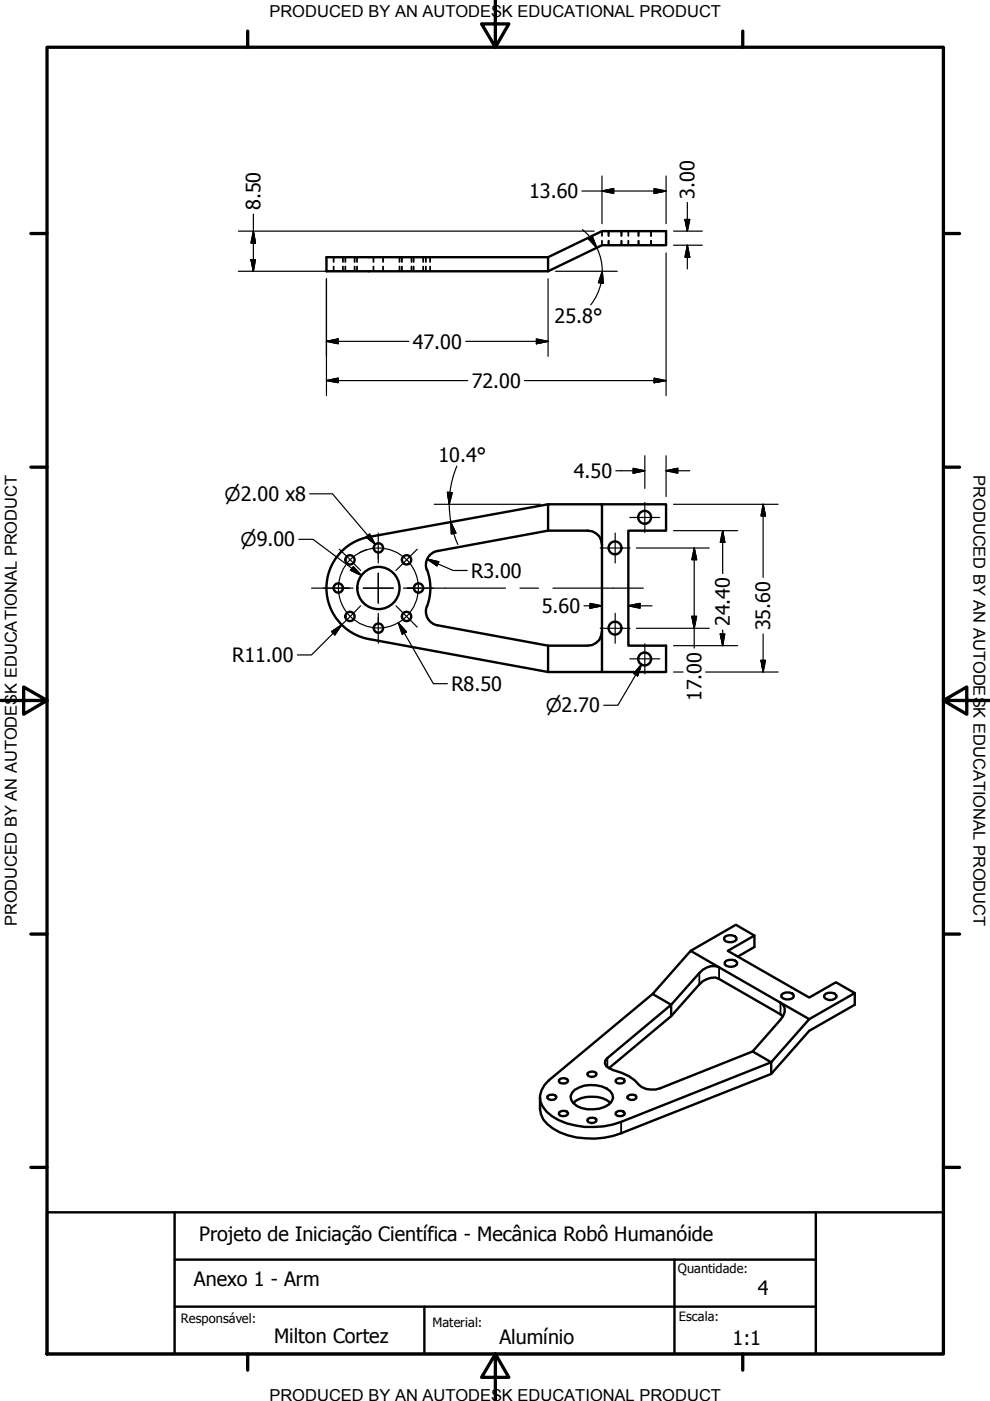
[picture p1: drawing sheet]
<svg xmlns="http://www.w3.org/2000/svg" width="210mm" height="297mm" viewBox="0 0 210 297" stroke-linecap="round" stroke-linejoin="round" font-family="sans-serif">
<!-- layer: Hidden (ANSI) -->
<g fill="none" stroke="#000" stroke-width=".38">
<path d="M70.7 54.5v1M70.7 56.5v1M72.7 54.5v1M72.7 56.5v1M73.2 54.5v1M73.2 56.5v1M75.2 54.5v1M75.2 56.5v1M75.7 54.5v1M75.7 56.5v1M79.2 54.5v1M79.2 56.5v1"/>
<path d="M81.2 54.5v1M81.2 56.5v1M84.7 54.5v1M84.7 56.5v1M85.2 54.5v1M85.2 56.5v1M87.2 54.5v1M87.2 56.5v1M87.7 54.5v1M87.7 56.5v1M89.7 54.5v1M89.7 56.5v1"/>
<path d="M90.3 54.5v1M90.3 56.5v1M91.2 54.5v1M91.2 56.5v1M127.6 49v1M127.6 51v1M129 49v1M129 51v1M131.8 49v1M131.8 51v1M133.2 49v1M133.2 51v1"/>
<path d="M135.4 49v1M135.4 51v1M138 49v1M138 51v1"/>
</g>
<!-- layer: Visible (ANSI) -->
<g fill="none" stroke="#000" stroke-width=".51">
<path d="M69.2 54.5h47v3h-47zM116.2 54.5l11.4-5.5h13.6v3h-13.6l-11.4 5.5M116.2 112.5l-23.4 4.3a3 3 0 0 0-2.3 4M116.2 106.9l-38 6.9a11 11 0 0 0-9 10.9 11 11 0 0 0 9 10.8l38 7M127.6 115.5a2.95 2.95 0 0 0-3-3h-8.4v-5.6h11.4v27M127.6 106.9h13.6v5.6h-8v24.4h8v5.6h-13.6M79.2 133.2a.98 .98 0 0 1 1.4-.9 .98 .98 0 0 1 .3 1.6 .98 .98 0 0 1-1.6-.3l-.1-.4M90.5 128.6a3 3 0 0 0 2.3 4l23.4 4.3M90.5 120.8a11 11 0 0 1 0 7.8M116.2 136.9h8.4a3 3 0 0 0 3-3v8.6h-11.4zM153.5 198.8a1.84 1.84 0 0 1 2.6 0v.4a1.84 1.84 0 0 1-2.6 0zM160 198.4v2.4l-3.5 2"/>
<path d="M138.4 210.7l-22 18.3M146.4 201.6l6.1 3.5a3.5 3.5 0 0 0-4.2 1.2l-6 6.7-3.9-2.3zM146.4 201.6l9.6-5.5 4 2.3-5.7 3.2 17.3 9.9 5.6-3.2 4 2.3-9.6 5.5M148.3 208.7l-6 6.7M152.5 205.1l19.1 11-8.1 9.1-3.9-2.3 5.9-6.7M152.5 207.6l13 7.5M154 203.7a1.95 1.95 0 0 1 2.3 .3v.5a1.84 1.84 0 0 1-2.6 0v-.5zM165.7 210.9a1.84 1.84 0 0 1 2.6 0v.5a1.84 1.84 0 0 1-2.6 0zM175.1 210.7a1.84 1.84 0 0 1 2.3 .4v.3a1.7 1.7 0 0 1-2.6 0v-.3zM181.2 210.6v2.4l-9.6 5.6-8.1 9.1M114.5 235.1a5 5 0 0 0 2.7 4.2 17.2 17.2 0 0 0 14.5 1M116.1 232.4a1.36 1.36 0 0 1 1.9 .1 1.09 1.09 0 0 1-.9 .8 1.09 1.09 0 0 1-1.1-.6z"/>
<path d="M118.6 228.9a1.29 1.29 0 0 1 1.9 .2 1.11 1.11 0 0 1-2 .2zM118.6 235.8a1.29 1.29 0 0 1 1.9 .2 1.11 1.11 0 0 1-2 .2zM121.5 233.9a6.5 6.5 0 0 1 7.9 0M121.9 231.1a6.7 6.7 0 0 1 7.5 .3 1.72 1.72 0 0 1-.3 2.8 7.1 7.1 0 0 1-6.8 .3 1.96 1.96 0 0 1-.4-3.4zM124.6 227.5a1.36 1.36 0 0 1 1.9 .1 1.09 1.09 0 0 1-.9 .8 1.09 1.09 0 0 1-1.1-.6zM124.6 237.3a1.36 1.36 0 0 1 1.9 .1 1.09 1.09 0 0 1-.9 .7 1.09 1.09 0 0 1-1.1-.5zM128.8 224.3l13.5-11.3v2.4l-13.2 11.1M130 226.9a9.5 9.5 0 0 1 5.5 3.1M130.6 228.9a1.23 1.23 0 0 1 1.9 .2l-.1 .3a1.36 1.36 0 0 1-1.9-.1zM130.6 235.8a1.23 1.23 0 0 1 1.9 .2l-.1 .3a1.36 1.36 0 0 1-1.9-.1zM133.1 232.4a1.29 1.29 0 0 1 1.8 .1v.4a1.29 1.29 0 0 1-1.9-.2zM159.6 222.9l-19.6 7.8"/>
<circle cx="74.2" cy="118.7" r=".98"/>
<circle cx="80.2" cy="116.2" r=".98"/>
<circle cx="86.2" cy="118.7" r=".98"/>
<circle cx="130.4" cy="116.2" r="1.37"/>
<circle cx="136.7" cy="109.7" r="1.37"/>
<circle cx="71.7" cy="124.7" r=".98"/>
<circle cx="74.2" cy="130.7" r=".98"/>
<circle cx="80.2" cy="124.7" r="4.5"/>
<circle cx="86.2" cy="130.7" r=".98"/>
<circle cx="88.7" cy="124.7" r=".98"/>
<circle cx="130.4" cy="133.2" r="1.37"/>
<circle cx="136.7" cy="139.7" r="1.37"/>
</g>
<!-- layer: Visible Narrow (ANSI) -->
<path d="M148.3 206.3v2.4M152.5 205.1v2.5M165.5 212.6v2.5M128.8 224.3v1.9M131.7 237.9v2.4" fill="none" stroke="#000" stroke-width=".38"/>
<path d="M152.5 207.6a3.6 3.6 0 0 0-4.2 1.1M165.5 212.6a1.9 1.9 0 0 1 .6 2.8l-.6 .8M165.5 215.1l.5 .4M114.5 232.6v2.5M116.4 229a4.2 4.2 0 0 0-.5 6.7 13.7 13.7 0 0 0 10.1 3.2l2-.1 1.9-.4 1.8-.5 31.8-12.7v2.5l-31.8 12.6M128.8 224.3l-.5 .5v.7l.2 .5 1.5 .9M135.5 230a4.3 4.3 0 0 0 4.5 .7" fill="none" stroke="#000" stroke-width=".51"/>
<!-- layer: Border (ANSI) -->
<g fill="none" stroke="#000" stroke-width=".7">
<path d="M10 10h190v277.1h-190zM52.5 6.6v3.4M105 0v10l-2.9-4.9h5.8l-2.9 4.9M157.5 6.6v3.4M6.5 49.5h3.5M200 49.5h3.5M6.5 99h3.5M200 99h3.5M0 148.5h10l-5-2.8v5.7l5-2.9M200 148.5l5 2.9v-5.7l-5 2.8h10M6.5 198h3.5M200 198h3.5"/>
<path d="M6.5 247.5h3.5M200 247.5h3.5M52.5 287.1v3.4M105 287.1l2.9 4.9h-5.8l2.9-4.9v9.9M157.5 287.1v3.4"/>
</g>
<!-- layer: Title (ANSI) -->
<path d="M10 257h190v30.1h-190zM37 257v30.1M173 257v30.1M37 277h136M37 267.1h136M90 277v10.1M143 267.1v20" fill="none" stroke="#000" stroke-width=".51"/>
<!-- layer: Dimension (ANSI) -->
<g fill="none" stroke="#000" stroke-width=".25">
<path d="M127.6 37.3v10.1M138.7 40l2.5 .5-2.5 .5zM141.2 37.3v10.1M50.5 49h75.5M50.5 57.5h26.1M53.2 55h1l-.5 2.5zM53.7 49l.5 2.5h-1zM53.7 45.4v12.1M69.2 59.1v24.8M116.2 59.1v16.5M117.8 57.5h13.1M123.4 40.5h17.8"/>
<path d="M123.5 48.7l1.7 1.7M124.8 50.7l.8-.5 1 2.4zM125.2 50.4a11.6 11.6 0 0 1 2.4 5.7l.1 1.4M127.6 40.5l2.5-.5v1zM127.7 57.5l.2 2.6-1-.2zM127.7 57.5l-.3 2.5M141.2 53.6v30.3M142.8 52h6.1M142.8 49h6.1M145.2 46.5h1l-.5 2.5zM145.7 52l.5 2.5h-1zM145.7 42.9v6.1"/>
<path d="M145.7 52v5M69.2 72.4l2.5-.5v1zM69.2 72.4h17.5M98.7 72.4h17.5M113.7 71.9l2.5 .5-2.5 .5zM127.4 60l-.7 2.1-1.5 2.5M69.2 80.7l2.5-.5v.9zM69.2 80.7h30M96.9 98.8a21 21 0 0 0-1.5 5.6M111.2 80.7h30M130.6 99.8h6.1M134.2 99.3l2.5 .5-2.5 .5z"/>
<path d="M136.7 96.6v7M138.7 80.2l2.5 .5-2.5 .4zM141.2 99.8l2.5-.5v1zM141.2 96.6v8.7M141.2 99.8h5M63.4 114.3h3l10.2 7.7M90.6 118.5l2.4 .6-.4 .9zM90.6 118.5l5.5 2.5h3M92.1 106.9h22.5M94.9 104.4h1l-.7 2.5zM95.2 106.9l.3 3.2 .7 3M95.4 104.4l-.2 2.5"/>
<path d="M95.6 110.7l1 2.3-.9 .2zM96.2 113.1l.9 2.3M134.9 116.2h15.5M142.8 106.9h22.2M142.8 112.5h13.6M147.2 116.2l.5 2.5h-1zM147.2 116.2v21.2M153.2 112.5l.5 2.5h-1zM153.2 112.5v9.1M161.8 106.9l.5 2.5h-.9zM161.8 106.9v15.5M70.3 133.9l2.2-1.5-1.5 2.2z"/>
<path d="M72.5 132.4l-6.5 6.5h-2.9M74.9 120.1l1.7 1.9-2.3-1.1zM84.5 132.1l1.7 1.9-.9 .5zM84.5 132.1l7.4 12.9h3M123.8 128.4h3.8M125.1 127.9l2.5 .5-2.5 .6zM133.2 128.4l2.5-.5v1.1zM133.2 128.4h5M134.9 133.2h15.5M142.8 136.9h13.6M146.7 130.7h1l-.5 2.5zM152.7 134.4h1l-.5 2.5z"/>
<path d="M153.2 133.6v3.3M161.8 134.4v8.1M136 140.8l-.8 2.5-.8-.5zM136 140.8l-5 8.7h-3M142.8 142.5h2M149.6 142.5h15.4M161.4 140h.9l-.5 2.5z"/>
</g>
<g fill="#000" stroke="#000" stroke-width=".25">
<path d="M127.6 40.5l2.5-.5zM127.6 40.5l2.5-.5v1zM53.2 55l.5 2.5zM53.2 55h1l-.5 2.5zM53.7 49l.5 2.5zM53.7 49l.5 2.5h-1zM124.8 50.7l1.8 1.9zM124.8 50.7l.8-.5 1 2.4zM138.7 41l2.5-.5zM138.7 40l2.5 .5-2.5 .5zM145.2 46.5l.5 2.5zM145.2 46.5h1l-.5 2.5z"/>
<path d="M145.7 52l.5 2.5zM145.7 52l.5 2.5h-1zM69.2 72.4l2.5-.5zM69.2 72.4l2.5-.5v1zM113.7 72.9l2.5-.5zM113.7 71.9l2.5 .5-2.5 .5zM127.7 57.5l.2 2.6zM127.7 57.5l.2 2.6-1-.2zM69.2 80.7l2.5-.5zM69.2 80.7l2.5-.5v.9zM138.7 81.1l2.5-.4zM138.7 80.2l2.5 .5-2.5 .4z"/>
<path d="M141.2 99.8l2.5-.5zM141.2 99.8l2.5-.5v1zM90.6 118.5l2.4 .6zM90.6 118.5l2.4 .6-.4 .9zM94.9 104.4l.3 2.5zM94.9 104.4h1l-.7 2.5zM95.6 110.7l1 2.3zM95.6 110.7l1 2.3-.9 .2zM134.2 100.3l2.5-.5zM134.2 99.3l2.5 .5-2.5 .5zM147.2 116.2l.5 2.5zM147.2 116.2l.5 2.5h-1z"/>
<path d="M153.2 112.5l.5 2.5zM153.2 112.5l.5 2.5h-1zM161.8 106.9l.5 2.5zM161.8 106.9l.5 2.5h-.9zM72.5 132.4l-1.5 2.2zM70.3 133.9l2.2-1.5-1.5 2.2zM74.3 120.9l2.3 1.1zM74.9 120.1l1.7 1.9-2.3-1.1zM84.5 132.1l1.7 1.9zM84.5 132.1l1.7 1.9-.9 .5zM125.1 129l2.5-.6zM125.1 127.9l2.5 .5-2.5 .6z"/>
<path d="M133.2 128.4l2.5-.5zM133.2 128.4l2.5-.5v1.1zM146.7 130.7l.5 2.5zM146.7 130.7h1l-.5 2.5zM152.7 134.4l.5 2.5zM152.7 134.4h1l-.5 2.5zM136 140.8l-.8 2.5zM136 140.8l-.8 2.5-.8-.5zM161.4 140l.4 2.5zM161.4 140h.9l-.5 2.5z"/>
</g>
<!-- layer: Center Mark (ANSI) -->
<g fill="none" stroke="#000" stroke-width=".25">
<path d="M71.9 116.4l4.6 4.6M80.2 113v6.4M80.2 117v1.5M88.5 116.4l-4.6 4.6M127.3 116.2h6.3M130.4 113v6.4M133.5 109.7h6.4M136.7 106.5v6.4M68.5 124.7h6.4M72.5 124.7h1.5M76.5 128.4l-4.6 4.6M77 124.7h6.4"/>
<path d="M80.2 121.5v6.4zM80.2 130v6.4M80.2 130.9v1.5M83.9 128.4l4.6 4.6M85.5 124.7h6.4M86.4 124.7h1.5M127.3 133.2h6.3M130.4 130v6.4M133.5 139.7h6.4M136.7 136.5v6.4"/>
</g>
<!-- layer: Symbol (ANSI) -->
<path d="M65.7 104.7h4.8l9.1 10.7M77.6 113.8l.8-.6 1.2 2.2z" fill="none" stroke="#000" stroke-width=".25"/>
<path d="M77.6 113.8l2 1.6zM77.6 113.8l.8-.6 1.2 2.2z" fill="#000" stroke="#000" stroke-width=".25"/>
<!-- layer: Centerline (ANSI) -->
<path d="M77.8 116.6a8.5 8.5 0 0 0-3.5 14.1 8.5 8.5 0 0 0 14.1-3.6 8.5 8.5 0 0 0-9.9-10.7l-2.3 .8M66 124.7h8M77 124.7h6.4M86.4 124.7h20.8M110.2 124.7h4M117.2 124.7h19.2" fill="none" stroke="#000" stroke-width=".25"/>
<g font-size="4.2">
<text x="55.2" y="44.6" transform="rotate(-90 55.2 44.6)">8.50</text>
<text x="112.2" y="42">13.60</text>
<text x="147.3" y="42.1" transform="rotate(-90 147.3 42.1)">3.00</text>
<text x="117.6" y="68.5">25.8°</text>
<text x="87.5" y="73.9">47.00</text>
<text x="100" y="82.2">72.00</text>
<text x="93" y="98">10.4°</text>
<text x="121.7" y="101.3">4.50</text>
<text x="99.9" y="122.5">R3.00</text>
<text x="114.9" y="130">5.60</text>
<text x="154.7" y="132.8" transform="rotate(-90 154.7 132.8)">24.40</text>
<text x="163.3" y="133.7" transform="rotate(-90 163.3 133.7)">35.60</text>
<text x="49.2" y="140.4">R11.00</text>
<text x="95.7" y="146.5">R8.50</text>
<text x="148.7" y="148.6" transform="rotate(-90 148.7 148.6)">17.00</text>
<text x="42.2" y="263.1">Projeto de Iniciação Científica - Mecânica Robô Humanóide</text>
<text x="41.1" y="272.6">Anexo 1 - Arm</text>
<text x="160.7" y="274.6">4</text>
<text x="58.1" y="284.8">Milton Cortez</text>
<text x="105.9" y="285">Alumínio</text>
<text x="155.3" y="285.1">1:1</text>
</g>
<g font-size="4">
<text x="47.6" y="106.2">⌀2.00 x8</text>
<text x="51" y="115.8">⌀9.00</text>
<text x="115.7" y="151">⌀2.70</text>
</g>
<g font-size="3.5">
<text x="57.1" y="3.6">PRODUCED BY AN AUTODESK EDUCATIONAL PRODUCT</text>
<text x="206.4" y="100.7" transform="rotate(90 206.4 100.7)">PRODUCED BY AN AUTODESK EDUCATIONAL PRODUCT</text>
<text x="3.6" y="196.4" transform="rotate(-90 3.6 196.4)">PRODUCED BY AN AUTODESK EDUCATIONAL PRODUCT</text>
<text x="57.1" y="297">PRODUCED BY AN AUTODESK EDUCATIONAL PRODUCT</text>
</g>
<g font-size="2.7">
<text x="143.7" y="269.9">Quantidade:</text>
<text x="38.4" y="280.6">Responsável:</text>
<text x="91.7" y="281.3">Material:</text>
<text x="144" y="280">Escala:</text>
</g>
</svg>
